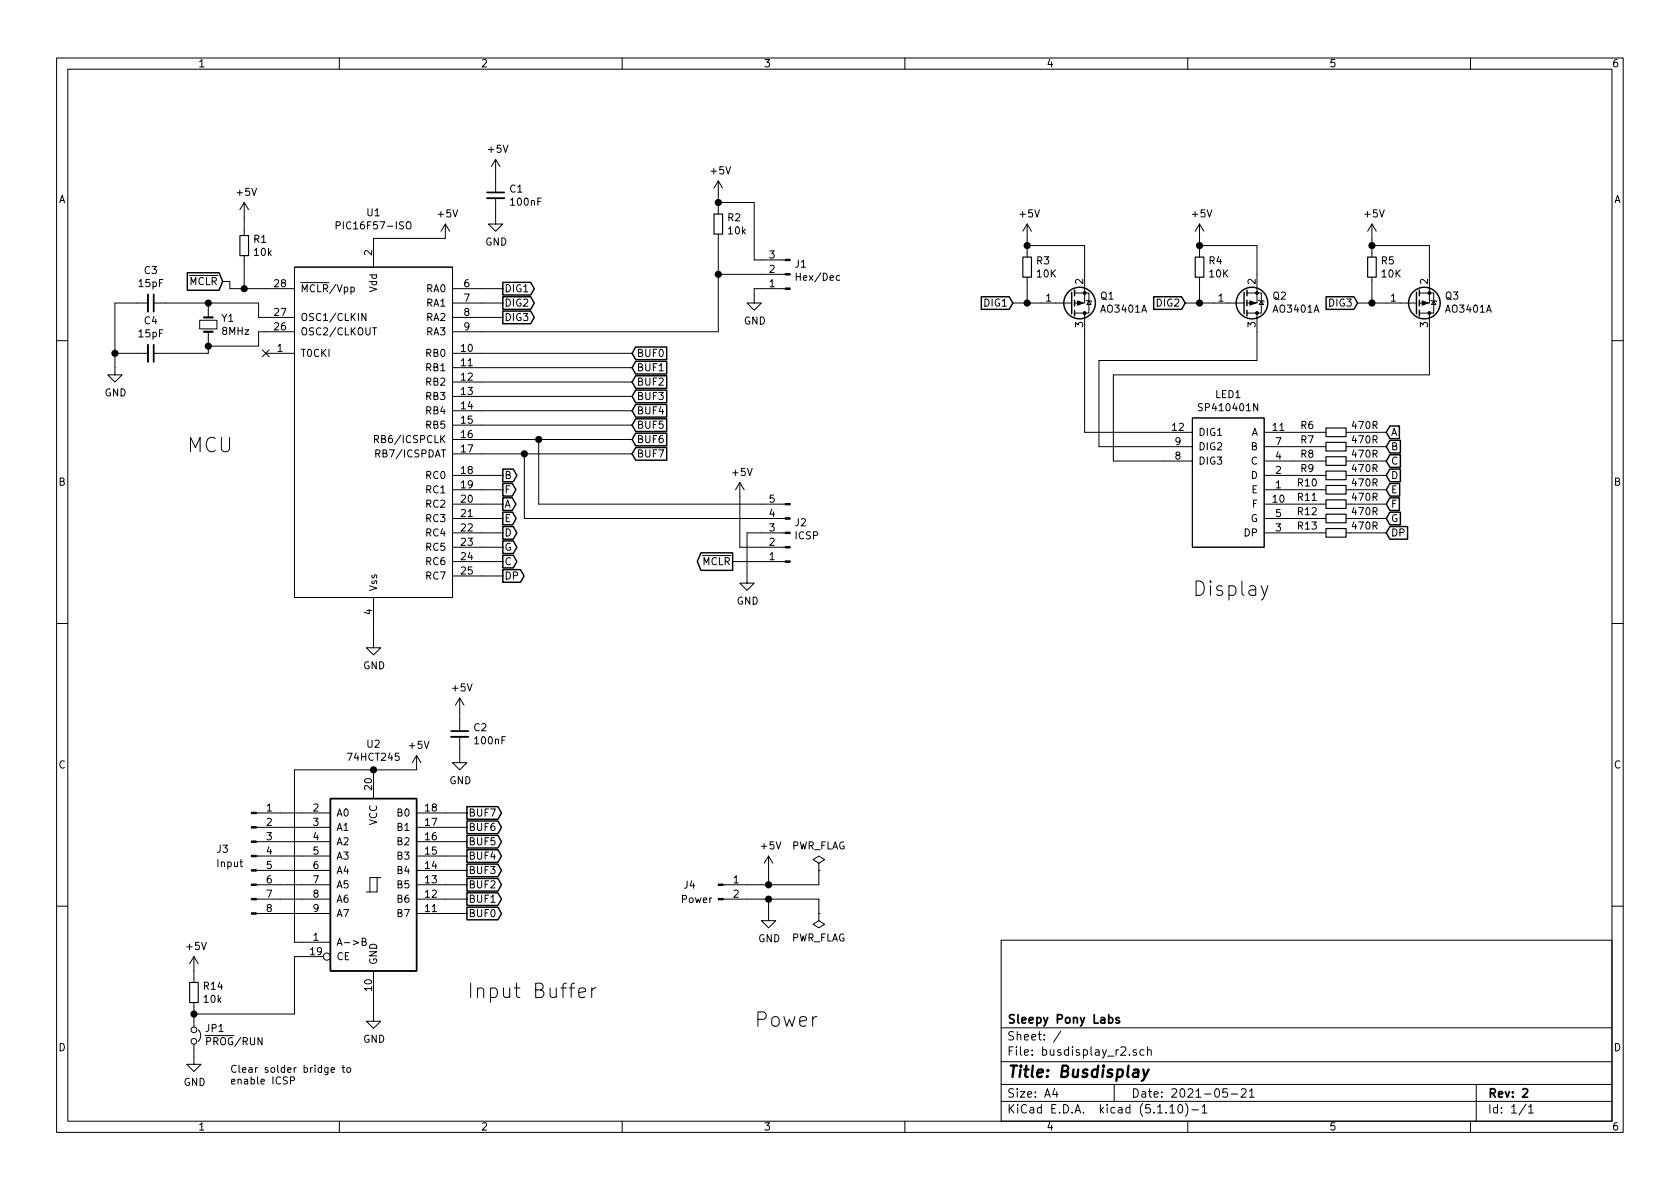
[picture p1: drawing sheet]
EESchema Schematic File Version 4
EELAYER 30 0
EELAYER END
$Descr A4 11693 8268
encoding utf-8
Sheet 1 1
Title "Busdisplay"
Date "2021-05-21"
Rev "2"
Comp "Sleepy Pony Labs"
Comment1 ""
Comment2 ""
Comment3 ""
Comment4 ""
$EndDescr
$Comp
L busdisplay_r2:PIC16F57-ISO U1
U 1 1
P 2600 2900
F 0 "U1" H 2600 4331 50  0000 C CNN
F 1 "PIC16F57-ISO" H 2600 4240 50  0000 C CNN
F 2 "Package_SO:SOIC-28W_7.5x17.9mm_P1.27mm" H 3650 1400 50  0001 C CNN
F 3 "" H 2350 4300 50  0001 C CNN
	1    2600 2900
	1    0    0    -1  
$EndComp
$Comp
L Device:Crystal_Small Y1
U 1 1
P 1450 2250
F 0 "Y1" V 1404 2338 50  0000 L CNN
F 1 "8MHz" V 1495 2338 50  0000 L CNN
F 2 "Crystal:Crystal_SMD_5032-2Pin_5.0x3.2mm" H 1450 2250 50  0001 C CNN
F 3 "~" H 1450 2250 50  0001 C CNN
	1    1450 2250
	0    1    1    0   
$EndComp
$Comp
L Device:C_Small C3
U 1 1
P 1050 2100
F 0 "C3" V 821 2100 50  0000 C CNN
F 1 "15pF" V 912 2100 50  0000 C CNN
F 2 "Capacitor_SMD:C_0603_1608Metric" H 1050 2100 50  0001 C CNN
F 3 "~" H 1050 2100 50  0001 C CNN
	1    1050 2100
	0    1    1    0   
$EndComp
$Comp
L Device:C_Small C4
U 1 1
P 1050 2450
F 0 "C4" V 821 2450 50  0000 C CNN
F 1 "15pF" V 912 2450 50  0000 C CNN
F 2 "Capacitor_SMD:C_0603_1608Metric" H 1050 2450 50  0001 C CNN
F 3 "~" H 1050 2450 50  0001 C CNN
	1    1050 2450
	0    1    1    0   
$EndComp
Wire Wire Line
	800  2550 800  2450
Wire Wire Line
	800  2450 950  2450
Wire Wire Line
	800  2450 800  2100
Wire Wire Line
	800  2100 950  2100
Connection ~ 800  2450
Wire Wire Line
	1150 2100 1450 2100
Wire Wire Line
	1450 2100 1450 2150
Wire Wire Line
	1150 2450 1450 2450
Wire Wire Line
	1450 2450 1450 2400
Wire Wire Line
	1800 2300 1850 2300
Wire Wire Line
	1450 2100 1800 2100
Wire Wire Line
	1800 2100 1800 2200
Wire Wire Line
	1800 2200 1850 2200
Connection ~ 1450 2100
Wire Wire Line
	1450 2400 1800 2400
Wire Wire Line
	1800 2300 1800 2400
Connection ~ 1450 2400
Wire Wire Line
	1450 2400 1450 2350
NoConn ~ 1850 2450
$Comp
L power:GND #PWR013
U 1 1
P 2600 4450
F 0 "#PWR013" H 2600 4200 50  0001 C CNN
F 1 "GND" H 2605 4277 50  0000 C CNN
F 2 "" H 2600 4450 50  0001 C CNN
F 3 "" H 2600 4450 50  0001 C CNN
	1    2600 4450
	1    0    0    -1  
$EndComp
Wire Wire Line
	2600 4350 2600 4450
$Comp
L power:+5V #PWR05
U 1 1
P 3100 1650
F 0 "#PWR05" H 3100 1500 50  0001 C CNN
F 1 "+5V" H 3115 1823 50  0000 C CNN
F 2 "" H 3100 1650 50  0001 C CNN
F 3 "" H 3100 1650 50  0001 C CNN
	1    3100 1650
	1    0    0    -1  
$EndComp
Wire Wire Line
	2600 1650 3100 1650
Text GLabel 1550 1950 0    50   Input ~ 0
~MCLR
$Comp
L Device:R_Small R1
U 1 1
P 1700 1700
F 0 "R1" H 1759 1746 50  0000 L CNN
F 1 "10k" H 1759 1655 50  0000 L CNN
F 2 "Resistor_SMD:R_0603_1608Metric" H 1700 1700 50  0001 C CNN
F 3 "~" H 1700 1700 50  0001 C CNN
	1    1700 1700
	1    0    0    -1  
$EndComp
Wire Wire Line
	1550 1950 1600 1950
Wire Wire Line
	1600 1950 1600 2000
Wire Wire Line
	1600 2000 1700 2000
Wire Wire Line
	1700 1800 1700 2000
Connection ~ 1700 2000
Wire Wire Line
	1700 2000 1850 2000
$Comp
L power:+5V #PWR03
U 1 1
P 1700 1500
F 0 "#PWR03" H 1700 1350 50  0001 C CNN
F 1 "+5V" H 1715 1673 50  0000 C CNN
F 2 "" H 1700 1500 50  0001 C CNN
F 3 "" H 1700 1500 50  0001 C CNN
	1    1700 1500
	1    0    0    -1  
$EndComp
Wire Wire Line
	1700 1500 1700 1600
$Comp
L busdisplay_r2:SP410401N LED1
U 1 1
P 8550 3350
F 0 "LED1" H 8550 3965 50  0000 C CNN
F 1 "SP410401N" H 8550 3874 50  0000 C CNN
F 2 "busdisplay_r2:SP410401N" H 8450 3900 50  0001 C CNN
F 3 "" H 8450 3900 50  0001 C CNN
	1    8550 3350
	1    0    0    -1  
$EndComp
$Comp
L Transistor_FET:AO3401A Q3
U 1 1
P 9850 2100
F 0 "Q3" H 10055 2054 50  0000 L CNN
F 1 "AO3401A" H 10055 2145 50  0000 L CNN
F 2 "Package_TO_SOT_SMD:SOT-23" H 10050 2025 50  0001 L CIN
F 3 "http://www.aosmd.com/pdfs/datasheet/AO3401A.pdf" H 9850 2100 50  0001 L CNN
	1    9850 2100
	1    0    0    1   
$EndComp
$Comp
L Device:R_Small R6
U 1 1
P 9300 3000
F 0 "R6" V 9250 2800 50  0000 C CNN
F 1 "470R" V 9250 3200 50  0000 C CNN
F 2 "Resistor_SMD:R_0603_1608Metric" H 9300 3000 50  0001 C CNN
F 3 "~" H 9300 3000 50  0001 C CNN
	1    9300 3000
	0    1    1    0   
$EndComp
$Comp
L Device:R_Small R7
U 1 1
P 9300 3100
F 0 "R7" V 9250 2900 50  0000 C CNN
F 1 "470R" V 9250 3300 50  0000 C CNN
F 2 "Resistor_SMD:R_0603_1608Metric" H 9300 3100 50  0001 C CNN
F 3 "~" H 9300 3100 50  0001 C CNN
	1    9300 3100
	0    1    1    0   
$EndComp
$Comp
L Device:R_Small R8
U 1 1
P 9300 3200
F 0 "R8" V 9250 3000 50  0000 C CNN
F 1 "470R" V 9250 3400 50  0000 C CNN
F 2 "Resistor_SMD:R_0603_1608Metric" H 9300 3200 50  0001 C CNN
F 3 "~" H 9300 3200 50  0001 C CNN
	1    9300 3200
	0    1    1    0   
$EndComp
$Comp
L Device:R_Small R9
U 1 1
P 9300 3300
F 0 "R9" V 9250 3100 50  0000 C CNN
F 1 "470R" V 9250 3500 50  0000 C CNN
F 2 "Resistor_SMD:R_0603_1608Metric" H 9300 3300 50  0001 C CNN
F 3 "~" H 9300 3300 50  0001 C CNN
	1    9300 3300
	0    1    1    0   
$EndComp
$Comp
L Device:R_Small R10
U 1 1
P 9300 3400
F 0 "R10" V 9250 3200 50  0000 C CNN
F 1 "470R" V 9250 3600 50  0000 C CNN
F 2 "Resistor_SMD:R_0603_1608Metric" H 9300 3400 50  0001 C CNN
F 3 "~" H 9300 3400 50  0001 C CNN
	1    9300 3400
	0    1    1    0   
$EndComp
$Comp
L Device:R_Small R11
U 1 1
P 9300 3500
F 0 "R11" V 9250 3300 50  0000 C CNN
F 1 "470R" V 9250 3700 50  0000 C CNN
F 2 "Resistor_SMD:R_0603_1608Metric" H 9300 3500 50  0001 C CNN
F 3 "~" H 9300 3500 50  0001 C CNN
	1    9300 3500
	0    1    1    0   
$EndComp
$Comp
L Device:R_Small R12
U 1 1
P 9300 3600
F 0 "R12" V 9250 3400 50  0000 C CNN
F 1 "470R" V 9250 3800 50  0000 C CNN
F 2 "Resistor_SMD:R_0603_1608Metric" H 9300 3600 50  0001 C CNN
F 3 "~" H 9300 3600 50  0001 C CNN
	1    9300 3600
	0    1    1    0   
$EndComp
$Comp
L Device:R_Small R13
U 1 1
P 9300 3700
F 0 "R13" V 9250 3500 50  0000 C CNN
F 1 "470R" V 9250 3900 50  0000 C CNN
F 2 "Resistor_SMD:R_0603_1608Metric" H 9300 3700 50  0001 C CNN
F 3 "~" H 9300 3700 50  0001 C CNN
	1    9300 3700
	0    1    1    0   
$EndComp
Wire Wire Line
	9000 3000 9200 3000
Wire Wire Line
	9000 3100 9200 3100
Wire Wire Line
	9000 3200 9200 3200
Wire Wire Line
	9000 3300 9200 3300
Wire Wire Line
	9000 3400 9200 3400
Wire Wire Line
	9000 3500 9200 3500
Wire Wire Line
	9000 3600 9200 3600
Wire Wire Line
	9000 3700 9200 3700
$Comp
L Device:R_Small R5
U 1 1
P 9550 1850
F 0 "R5" H 9609 1896 50  0000 L CNN
F 1 "10K" H 9609 1805 50  0000 L CNN
F 2 "Resistor_SMD:R_0603_1608Metric" H 9550 1850 50  0001 C CNN
F 3 "~" H 9550 1850 50  0001 C CNN
	1    9550 1850
	1    0    0    -1  
$EndComp
Wire Wire Line
	9550 1950 9550 2100
Wire Wire Line
	9550 2100 9650 2100
Text GLabel 9450 2100 0    50   Input ~ 0
DIG3
$Comp
L power:+5V #PWR08
U 1 1
P 9550 1650
F 0 "#PWR08" H 9550 1500 50  0001 C CNN
F 1 "+5V" H 9565 1823 50  0000 C CNN
F 2 "" H 9550 1650 50  0001 C CNN
F 3 "" H 9550 1650 50  0001 C CNN
	1    9550 1650
	1    0    0    -1  
$EndComp
Wire Wire Line
	9550 1650 9550 1700
Wire Wire Line
	9550 1700 9950 1700
Wire Wire Line
	9950 1700 9950 1900
Connection ~ 9550 1700
Wire Wire Line
	9550 1700 9550 1750
Wire Wire Line
	9550 2100 9450 2100
Connection ~ 9550 2100
$Comp
L Transistor_FET:AO3401A Q2
U 1 1
P 8650 2100
F 0 "Q2" H 8855 2054 50  0000 L CNN
F 1 "AO3401A" H 8855 2145 50  0000 L CNN
F 2 "Package_TO_SOT_SMD:SOT-23" H 8850 2025 50  0001 L CIN
F 3 "http://www.aosmd.com/pdfs/datasheet/AO3401A.pdf" H 8650 2100 50  0001 L CNN
	1    8650 2100
	1    0    0    1   
$EndComp
$Comp
L Device:R_Small R4
U 1 1
P 8350 1850
F 0 "R4" H 8409 1896 50  0000 L CNN
F 1 "10K" H 8409 1805 50  0000 L CNN
F 2 "Resistor_SMD:R_0603_1608Metric" H 8350 1850 50  0001 C CNN
F 3 "~" H 8350 1850 50  0001 C CNN
	1    8350 1850
	1    0    0    -1  
$EndComp
Wire Wire Line
	8350 1950 8350 2100
Wire Wire Line
	8350 2100 8450 2100
Text GLabel 8250 2100 0    50   Input ~ 0
DIG2
$Comp
L power:+5V #PWR07
U 1 1
P 8350 1650
F 0 "#PWR07" H 8350 1500 50  0001 C CNN
F 1 "+5V" H 8365 1823 50  0000 C CNN
F 2 "" H 8350 1650 50  0001 C CNN
F 3 "" H 8350 1650 50  0001 C CNN
	1    8350 1650
	1    0    0    -1  
$EndComp
Wire Wire Line
	8350 1650 8350 1700
Wire Wire Line
	8350 1700 8750 1700
Wire Wire Line
	8750 1700 8750 1900
Connection ~ 8350 1700
Wire Wire Line
	8350 1700 8350 1750
Wire Wire Line
	8350 2100 8250 2100
Connection ~ 8350 2100
$Comp
L Transistor_FET:AO3401A Q1
U 1 1
P 7450 2100
F 0 "Q1" H 7655 2054 50  0000 L CNN
F 1 "AO3401A" H 7655 2145 50  0000 L CNN
F 2 "Package_TO_SOT_SMD:SOT-23" H 7650 2025 50  0001 L CIN
F 3 "http://www.aosmd.com/pdfs/datasheet/AO3401A.pdf" H 7450 2100 50  0001 L CNN
	1    7450 2100
	1    0    0    1   
$EndComp
$Comp
L Device:R_Small R3
U 1 1
P 7150 1850
F 0 "R3" H 7209 1896 50  0000 L CNN
F 1 "10K" H 7209 1805 50  0000 L CNN
F 2 "Resistor_SMD:R_0603_1608Metric" H 7150 1850 50  0001 C CNN
F 3 "~" H 7150 1850 50  0001 C CNN
	1    7150 1850
	1    0    0    -1  
$EndComp
Wire Wire Line
	7150 1950 7150 2100
Wire Wire Line
	7150 2100 7250 2100
Text GLabel 7050 2100 0    50   Input ~ 0
DIG1
$Comp
L power:+5V #PWR06
U 1 1
P 7150 1650
F 0 "#PWR06" H 7150 1500 50  0001 C CNN
F 1 "+5V" H 7165 1823 50  0000 C CNN
F 2 "" H 7150 1650 50  0001 C CNN
F 3 "" H 7150 1650 50  0001 C CNN
	1    7150 1650
	1    0    0    -1  
$EndComp
Wire Wire Line
	7150 1650 7150 1700
Wire Wire Line
	7150 1700 7550 1700
Wire Wire Line
	7550 1700 7550 1900
Connection ~ 7150 1700
Wire Wire Line
	7150 1700 7150 1750
Wire Wire Line
	7150 2100 7050 2100
Connection ~ 7150 2100
Text GLabel 9650 3000 2    50   Input ~ 0
A
Text GLabel 9650 3100 2    50   Input ~ 0
B
Text GLabel 9650 3200 2    50   Input ~ 0
C
Text GLabel 9650 3300 2    50   Input ~ 0
D
Text GLabel 9650 3400 2    50   Input ~ 0
E
Text GLabel 9650 3500 2    50   Input ~ 0
F
Text GLabel 9650 3600 2    50   Input ~ 0
G
Text GLabel 9650 3700 2    50   Input ~ 0
DP
Wire Wire Line
	9400 3000 9650 3000
Wire Wire Line
	9400 3100 9650 3100
Wire Wire Line
	9400 3200 9650 3200
Wire Wire Line
	9400 3300 9650 3300
Wire Wire Line
	9400 3400 9650 3400
Wire Wire Line
	9400 3500 9650 3500
Wire Wire Line
	9400 3600 9650 3600
Wire Wire Line
	9400 3700 9650 3700
Wire Wire Line
	7550 2300 7550 3000
Wire Wire Line
	7550 3000 8100 3000
Wire Wire Line
	8750 2300 8750 2500
Wire Wire Line
	8750 2500 7650 2500
Wire Wire Line
	7650 2500 7650 3100
Wire Wire Line
	7650 3100 8100 3100
Wire Wire Line
	9950 2300 9950 2600
Wire Wire Line
	9950 2600 7750 2600
Wire Wire Line
	7750 2600 7750 3200
Wire Wire Line
	7750 3200 8100 3200
$Comp
L power:GND #PWR019
U 1 1
P 2600 7050
F 0 "#PWR019" H 2600 6800 50  0001 C CNN
F 1 "GND" H 2605 6877 50  0000 C CNN
F 2 "" H 2600 7050 50  0001 C CNN
F 3 "" H 2600 7050 50  0001 C CNN
	1    2600 7050
	1    0    0    -1  
$EndComp
$Comp
L power:+5V #PWR016
U 1 1
P 2900 5350
F 0 "#PWR016" H 2900 5200 50  0001 C CNN
F 1 "+5V" H 2915 5523 50  0000 C CNN
F 2 "" H 2900 5350 50  0001 C CNN
F 3 "" H 2900 5350 50  0001 C CNN
	1    2900 5350
	1    0    0    -1  
$EndComp
Wire Wire Line
	2600 5350 2900 5350
Text GLabel 3500 3500 2    50   Output ~ 0
A
Text GLabel 3500 3300 2    50   Output ~ 0
B
Text GLabel 3500 3900 2    50   Output ~ 0
C
Text GLabel 3500 3700 2    50   Output ~ 0
D
Text GLabel 3500 3600 2    50   Output ~ 0
E
Text GLabel 3500 3400 2    50   Output ~ 0
F
Text GLabel 3500 3800 2    50   Output ~ 0
G
Wire Wire Line
	3350 3300 3500 3300
Wire Wire Line
	3350 3400 3500 3400
Wire Wire Line
	3350 3500 3500 3500
Wire Wire Line
	3350 3600 3500 3600
Wire Wire Line
	3350 3700 3500 3700
Wire Wire Line
	3350 3800 3500 3800
Wire Wire Line
	3350 3900 3500 3900
Wire Wire Line
	3350 4000 3500 4000
Text GLabel 3250 6350 2    50   Output ~ 0
BUF0
Text GLabel 3250 6250 2    50   Output ~ 0
BUF1
Text GLabel 3250 6150 2    50   Output ~ 0
BUF2
Text GLabel 3250 6050 2    50   Output ~ 0
BUF3
Text GLabel 3250 5950 2    50   Output ~ 0
BUF4
Text GLabel 3250 5850 2    50   Output ~ 0
BUF5
Text GLabel 3250 5750 2    50   Output ~ 0
BUF6
Text GLabel 3250 5650 2    50   Output ~ 0
BUF7
Wire Wire Line
	3100 5650 3250 5650
Wire Wire Line
	3100 5750 3250 5750
Wire Wire Line
	3100 5850 3250 5850
Wire Wire Line
	3100 5950 3250 5950
Wire Wire Line
	3100 6050 3250 6050
Wire Wire Line
	3100 6150 3250 6150
Wire Wire Line
	3100 6250 3250 6250
Wire Wire Line
	3100 6350 3250 6350
Text GLabel 4400 2450 2    50   Input ~ 0
BUF0
Text GLabel 4400 2550 2    50   Input ~ 0
BUF1
Text GLabel 4400 2650 2    50   Input ~ 0
BUF2
Text GLabel 4400 2750 2    50   Input ~ 0
BUF3
Text GLabel 4400 2850 2    50   Input ~ 0
BUF4
Text GLabel 4400 2950 2    50   Input ~ 0
BUF5
Text GLabel 4400 3050 2    50   Input ~ 0
BUF6
Text GLabel 4400 3150 2    50   Input ~ 0
BUF7
Text GLabel 3500 2000 2    50   Output ~ 0
DIG1
Text GLabel 3500 2100 2    50   Output ~ 0
DIG2
Text GLabel 3500 2200 2    50   Output ~ 0
DIG3
Wire Wire Line
	3350 2000 3500 2000
Wire Wire Line
	3350 2100 3500 2100
Wire Wire Line
	3350 2200 3500 2200
$Comp
L Connector:Conn_01x03_Male J1
U 1 1
P 5500 1900
F 0 "J1" H 5472 1832 50  0000 R CNN
F 1 "Hex/Dec" H 5472 1923 50  0000 R CNN
F 2 "Connector_PinHeader_2.54mm:PinHeader_1x03_P2.54mm_Vertical" H 5500 1900 50  0001 C CNN
F 3 "~" H 5500 1900 50  0001 C CNN
	1    5500 1900
	-1   0    0    1   
$EndComp
$Comp
L Device:R_Small R2
U 1 1
P 5000 1550
F 0 "R2" H 5059 1596 50  0000 L CNN
F 1 "10k" H 5059 1505 50  0000 L CNN
F 2 "Resistor_SMD:R_0603_1608Metric" H 5000 1550 50  0001 C CNN
F 3 "~" H 5000 1550 50  0001 C CNN
	1    5000 1550
	1    0    0    -1  
$EndComp
$Comp
L power:+5V #PWR02
U 1 1
P 5000 1350
F 0 "#PWR02" H 5000 1200 50  0001 C CNN
F 1 "+5V" H 5015 1523 50  0000 C CNN
F 2 "" H 5000 1350 50  0001 C CNN
F 3 "" H 5000 1350 50  0001 C CNN
	1    5000 1350
	1    0    0    -1  
$EndComp
Wire Wire Line
	5000 1350 5000 1400
Wire Wire Line
	5000 2300 5000 1900
Wire Wire Line
	5000 1900 5300 1900
Wire Wire Line
	5000 1650 5000 1900
Connection ~ 5000 1900
Wire Wire Line
	5000 1400 5250 1400
Wire Wire Line
	5250 1400 5250 1800
Wire Wire Line
	5250 1800 5300 1800
Connection ~ 5000 1400
Wire Wire Line
	5000 1400 5000 1450
$Comp
L power:GND #PWR010
U 1 1
P 800 2550
F 0 "#PWR010" H 800 2300 50  0001 C CNN
F 1 "GND" H 805 2377 50  0000 C CNN
F 2 "" H 800 2550 50  0001 C CNN
F 3 "" H 800 2550 50  0001 C CNN
	1    800  2550
	1    0    0    -1  
$EndComp
$Comp
L power:GND #PWR09
U 1 1
P 5250 2050
F 0 "#PWR09" H 5250 1800 50  0001 C CNN
F 1 "GND" H 5255 1877 50  0000 C CNN
F 2 "" H 5250 2050 50  0001 C CNN
F 3 "" H 5250 2050 50  0001 C CNN
	1    5250 2050
	1    0    0    -1  
$EndComp
Wire Wire Line
	5300 2000 5250 2000
Wire Wire Line
	5250 2000 5250 2050
Wire Wire Line
	3350 2450 4400 2450
Wire Wire Line
	3350 2550 4400 2550
Wire Wire Line
	3350 2650 4400 2650
Wire Wire Line
	3350 2750 4400 2750
Wire Wire Line
	3350 2850 4400 2850
Wire Wire Line
	3350 2950 4400 2950
Wire Wire Line
	3350 3050 3750 3050
Wire Wire Line
	3350 3150 3650 3150
$Comp
L Connector:Conn_01x05_Male J2
U 1 1
P 5500 3700
F 0 "J2" H 5472 3632 50  0000 R CNN
F 1 "ICSP" H 5472 3723 50  0000 R CNN
F 2 "Connector_PinHeader_2.54mm:PinHeader_1x05_P2.54mm_Vertical" H 5500 3700 50  0001 C CNN
F 3 "~" H 5500 3700 50  0001 C CNN
	1    5500 3700
	-1   0    0    1   
$EndComp
Wire Wire Line
	3750 3050 3750 3500
Connection ~ 3750 3050
Wire Wire Line
	3650 3150 3650 3600
Connection ~ 3650 3150
Text GLabel 5100 3900 0    50   Output ~ 0
~MCLR
$Comp
L power:GND #PWR012
U 1 1
P 5200 4000
F 0 "#PWR012" H 5200 3750 50  0001 C CNN
F 1 "GND" H 5205 3827 50  0000 C CNN
F 2 "" H 5200 4000 50  0001 C CNN
F 3 "" H 5200 4000 50  0001 C CNN
	1    5200 4000
	1    0    0    -1  
$EndComp
$Comp
L power:+5V #PWR011
U 1 1
P 5150 3450
F 0 "#PWR011" H 5150 3300 50  0001 C CNN
F 1 "+5V" H 5165 3623 50  0000 C CNN
F 2 "" H 5150 3450 50  0001 C CNN
F 3 "" H 5150 3450 50  0001 C CNN
	1    5150 3450
	1    0    0    -1  
$EndComp
Wire Wire Line
	5100 3900 5300 3900
Wire Wire Line
	5200 4000 5200 3700
Wire Wire Line
	5200 3700 5300 3700
Wire Wire Line
	5150 3450 5150 3800
Wire Wire Line
	5150 3800 5300 3800
Wire Wire Line
	3350 2300 5000 2300
Wire Wire Line
	3750 3500 5300 3500
Wire Wire Line
	3650 3600 5300 3600
Wire Wire Line
	1950 5650 2100 5650
Wire Wire Line
	1950 5750 2100 5750
Wire Wire Line
	1950 5850 2100 5850
Wire Wire Line
	1950 5950 2100 5950
Wire Wire Line
	1950 6050 2100 6050
Wire Wire Line
	1950 6150 2100 6150
Wire Wire Line
	1950 6250 2100 6250
Wire Wire Line
	1950 6350 2100 6350
$Comp
L Device:C_Small C2
U 1 1
P 3200 5100
F 0 "C2" H 3292 5146 50  0000 L CNN
F 1 "100nF" H 3292 5055 50  0000 L CNN
F 2 "Capacitor_SMD:C_0603_1608Metric" H 3200 5100 50  0001 C CNN
F 3 "~" H 3200 5100 50  0001 C CNN
	1    3200 5100
	1    0    0    -1  
$EndComp
$Comp
L power:+5V #PWR014
U 1 1
P 3200 4950
F 0 "#PWR014" H 3200 4800 50  0001 C CNN
F 1 "+5V" H 3215 5123 50  0000 C CNN
F 2 "" H 3200 4950 50  0001 C CNN
F 3 "" H 3200 4950 50  0001 C CNN
	1    3200 4950
	1    0    0    -1  
$EndComp
$Comp
L power:GND #PWR015
U 1 1
P 3200 5250
F 0 "#PWR015" H 3200 5000 50  0001 C CNN
F 1 "GND" H 3205 5077 50  0000 C CNN
F 2 "" H 3200 5250 50  0001 C CNN
F 3 "" H 3200 5250 50  0001 C CNN
	1    3200 5250
	1    0    0    -1  
$EndComp
Wire Wire Line
	3200 4950 3200 5000
Wire Wire Line
	3200 5200 3200 5250
$Comp
L Device:C_Small C1
U 1 1
P 3450 1350
F 0 "C1" H 3542 1396 50  0000 L CNN
F 1 "100nF" H 3542 1305 50  0000 L CNN
F 2 "Capacitor_SMD:C_0603_1608Metric" H 3450 1350 50  0001 C CNN
F 3 "~" H 3450 1350 50  0001 C CNN
	1    3450 1350
	1    0    0    -1  
$EndComp
$Comp
L power:+5V #PWR01
U 1 1
P 3450 1200
F 0 "#PWR01" H 3450 1050 50  0001 C CNN
F 1 "+5V" H 3465 1373 50  0000 C CNN
F 2 "" H 3450 1200 50  0001 C CNN
F 3 "" H 3450 1200 50  0001 C CNN
	1    3450 1200
	1    0    0    -1  
$EndComp
$Comp
L power:GND #PWR04
U 1 1
P 3450 1500
F 0 "#PWR04" H 3450 1250 50  0001 C CNN
F 1 "GND" H 3455 1327 50  0000 C CNN
F 2 "" H 3450 1500 50  0001 C CNN
F 3 "" H 3450 1500 50  0001 C CNN
	1    3450 1500
	1    0    0    -1  
$EndComp
Wire Wire Line
	3450 1200 3450 1250
Wire Wire Line
	3450 1450 3450 1500
$Comp
L Connector:Conn_01x02_Male J4
U 1 1
P 5000 6150
F 0 "J4" H 4800 6150 50  0000 C CNN
F 1 "Power" H 4850 6050 50  0000 C CNN
F 2 "Connector_PinHeader_2.54mm:PinHeader_1x02_P2.54mm_Vertical" H 5000 6150 50  0001 C CNN
F 3 "~" H 5000 6150 50  0001 C CNN
	1    5000 6150
	1    0    0    -1  
$EndComp
$Comp
L power:GND #PWR018
U 1 1
P 5350 6350
F 0 "#PWR018" H 5350 6100 50  0001 C CNN
F 1 "GND" H 5355 6177 50  0000 C CNN
F 2 "" H 5350 6350 50  0001 C CNN
F 3 "" H 5350 6350 50  0001 C CNN
	1    5350 6350
	1    0    0    -1  
$EndComp
$Comp
L power:+5V #PWR017
U 1 1
P 5350 6050
F 0 "#PWR017" H 5350 5900 50  0001 C CNN
F 1 "+5V" H 5365 6223 50  0000 C CNN
F 2 "" H 5350 6050 50  0001 C CNN
F 3 "" H 5350 6050 50  0001 C CNN
	1    5350 6050
	1    0    0    -1  
$EndComp
Wire Wire Line
	5200 6150 5350 6150
Wire Wire Line
	5350 6150 5350 6050
Wire Wire Line
	5200 6250 5350 6250
Wire Wire Line
	5350 6250 5350 6350
$Comp
L power:PWR_FLAG #FLG01
U 1 1
P 5700 6050
F 0 "#FLG01" H 5700 6125 50  0001 C CNN
F 1 "PWR_FLAG" H 5700 6223 50  0000 C CNN
F 2 "" H 5700 6050 50  0001 C CNN
F 3 "~" H 5700 6050 50  0001 C CNN
	1    5700 6050
	1    0    0    -1  
$EndComp
$Comp
L power:PWR_FLAG #FLG02
U 1 1
P 5700 6350
F 0 "#FLG02" H 5700 6425 50  0001 C CNN
F 1 "PWR_FLAG" H 5700 6523 50  0000 C CNN
F 2 "" H 5700 6350 50  0001 C CNN
F 3 "~" H 5700 6350 50  0001 C CNN
	1    5700 6350
	-1   0    0    1   
$EndComp
Wire Wire Line
	5350 6150 5700 6150
Wire Wire Line
	5700 6150 5700 6050
Connection ~ 5350 6150
Wire Wire Line
	5350 6250 5700 6250
Wire Wire Line
	5700 6250 5700 6350
Connection ~ 5350 6250
Text GLabel 3500 4000 2    50   Output ~ 0
DP
$Comp
L Connector:Conn_01x08_Male J3
U 1 1
P 1750 5950
F 0 "J3" H 1550 6000 50  0000 C CNN
F 1 "Input" H 1600 5900 50  0000 C CNN
F 2 "Connector_PinHeader_2.54mm:PinHeader_1x08_P2.54mm_Vertical" H 1750 5950 50  0001 C CNN
F 3 "~" H 1750 5950 50  0001 C CNN
	1    1750 5950
	1    0    0    -1  
$EndComp
$Comp
L 74xx:74HC245 U2
U 1 1
P 2600 6150
F 0 "U2" H 2600 7131 50  0000 C CNN
F 1 "74HCT245" H 2600 7040 50  0000 C CNN
F 2 "Package_SO:SO-20_5.3x12.6mm_P1.27mm" H 2600 6150 50  0001 C CNN
F 3 "http://www.ti.com/lit/gpn/sn74HC245" H 2600 6150 50  0001 C CNN
	1    2600 6150
	1    0    0    -1  
$EndComp
Wire Wire Line
	2100 6550 2050 6550
Wire Wire Line
	2050 6550 2050 5350
Wire Wire Line
	2050 5350 2600 5350
Connection ~ 2600 5350
Wire Wire Line
	3750 3050 4400 3050
Wire Wire Line
	3650 3150 4400 3150
$Comp
L Device:Jumper_NC_Small JP1
U 1 1
P 1350 7200
F 0 "JP1" V 1298 7274 50  0000 L CNN
F 1 "~PROG~/RUN" V 1396 7274 50  0000 L CNN
F 2 "Resistor_SMD:R_0603_1608Metric" H 1350 7200 50  0001 C CNN
F 3 "~" H 1350 7200 50  0001 C CNN
	1    1350 7200
	0    1    1    0   
$EndComp
Text Notes 1600 7550 0    50   ~ 0
Clear solder bridge to\nenable ICSP
Text Notes 8300 4150 0    100  ~ 0
Display
Text Notes 1300 3150 0    100  ~ 0
MCU
Text Notes 3250 6950 0    100  ~ 0
Input Buffer
Text Notes 5250 7150 0    100  ~ 0
Power
$Comp
L Device:R_Small R14
U 1 1
P 1350 6900
F 0 "R14" H 1409 6946 50  0000 L CNN
F 1 "10k" H 1409 6855 50  0000 L CNN
F 2 "Resistor_SMD:R_0603_1608Metric" H 1350 6900 50  0001 C CNN
F 3 "~" H 1350 6900 50  0001 C CNN
	1    1350 6900
	1    0    0    -1  
$EndComp
Wire Wire Line
	2600 6950 2600 7050
$Comp
L power:GND #PWR?
U 1 1
P 1350 7350
F 0 "#PWR?" H 1350 7100 50  0001 C CNN
F 1 "GND" H 1355 7177 50  0000 C CNN
F 2 "" H 1350 7350 50  0001 C CNN
F 3 "" H 1350 7350 50  0001 C CNN
	1    1350 7350
	1    0    0    -1  
$EndComp
$Comp
L power:+5V #PWR?
U 1 1
P 1350 6750
F 0 "#PWR?" H 1350 6600 50  0001 C CNN
F 1 "+5V" H 1365 6923 50  0000 C CNN
F 2 "" H 1350 6750 50  0001 C CNN
F 3 "" H 1350 6750 50  0001 C CNN
	1    1350 6750
	1    0    0    -1  
$EndComp
Wire Wire Line
	1350 6750 1350 6800
Wire Wire Line
	1350 7000 1350 7050
Wire Wire Line
	1350 7300 1350 7350
Wire Wire Line
	1350 7050 2050 7050
Wire Wire Line
	2050 7050 2050 6650
Wire Wire Line
	2050 6650 2100 6650
Connection ~ 1350 7050
Wire Wire Line
	1350 7050 1350 7100
$EndSCHEMATC
